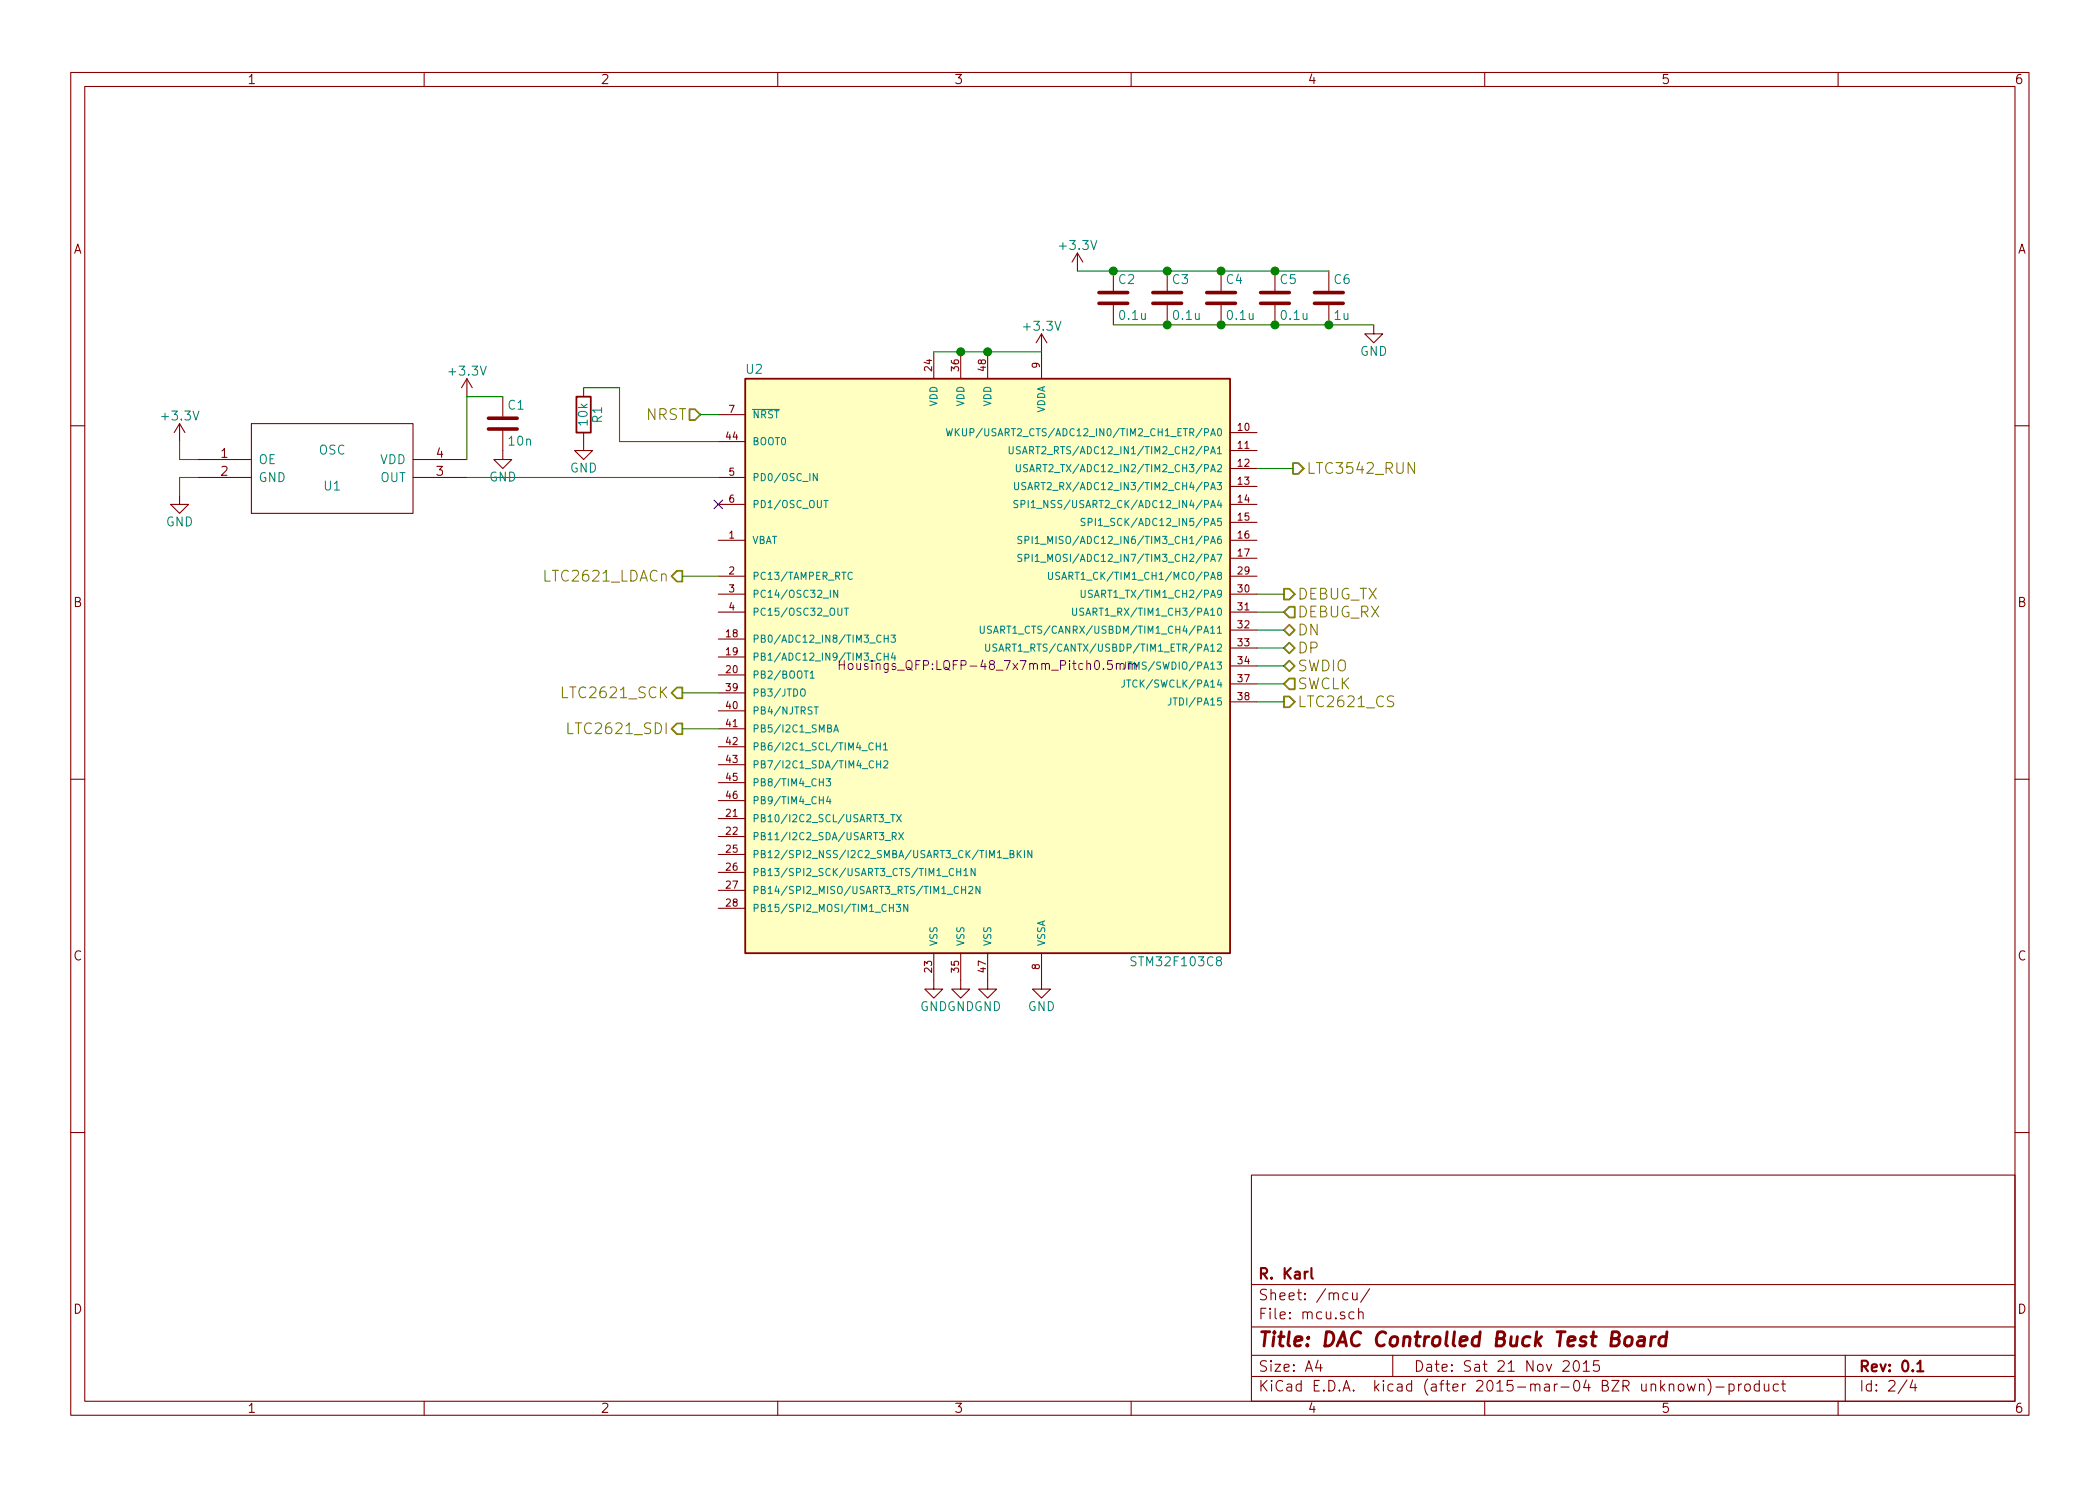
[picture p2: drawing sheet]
EESchema Schematic File Version 2
LIBS:power
LIBS:device
LIBS:transistors
LIBS:conn
LIBS:linear
LIBS:regul
LIBS:74xx
LIBS:cmos4000
LIBS:adc-dac
LIBS:memory
LIBS:xilinx
LIBS:special
LIBS:microcontrollers
LIBS:dsp
LIBS:microchip
LIBS:analog_switches
LIBS:motorola
LIBS:texas
LIBS:intel
LIBS:audio
LIBS:interface
LIBS:digital-audio
LIBS:philips
LIBS:display
LIBS:cypress
LIBS:siliconi
LIBS:opto
LIBS:atmel
LIBS:contrib
LIBS:valves
LIBS:bce
LIBS:stm32
LIBS:digital-buck-cache
EELAYER 25 0
EELAYER END
$Descr A4 11693 8268
encoding utf-8
Sheet 2 4
Title "DAC Controlled Buck Test Board"
Date "Sat 21 Nov 2015"
Rev "0.1"
Comp "R. Karl"
Comment1 ""
Comment2 ""
Comment3 ""
Comment4 ""
$EndDescr
$Comp
L STM32F103C8 U2
U 1 1
P 5500 3700
F 0 "U2" H 4200 5350 50  0000 C CNN
F 1 "STM32F103C8" H 6550 2050 50  0000 C CNN
F 2 "Housings_QFP:LQFP-48_7x7mm_Pitch0.5mm" H 5500 3700 50  0000 C CNN
F 3 "" H 5500 3700 60  0000 C CNN
	1    5500 3700
	1    0    0    -1  
$EndComp
$Comp
L C C2
U 1 1
P 6200 1650
F 0 "C2" H 6225 1750 50  0000 L CNN
F 1 "0.1u" H 6225 1550 50  0000 L CNN
F 2 "Capacitors_SMD:C_0402" H 6238 1500 30  0001 C CNN
F 3 "" H 6200 1650 60  0000 C CNN
	1    6200 1650
	1    0    0    -1  
$EndComp
$Comp
L C C3
U 1 1
P 6500 1650
F 0 "C3" H 6525 1750 50  0000 L CNN
F 1 "0.1u" H 6525 1550 50  0000 L CNN
F 2 "Capacitors_SMD:C_0402" H 6538 1500 30  0001 C CNN
F 3 "" H 6500 1650 60  0000 C CNN
	1    6500 1650
	1    0    0    -1  
$EndComp
$Comp
L C C4
U 1 1
P 6800 1650
F 0 "C4" H 6825 1750 50  0000 L CNN
F 1 "0.1u" H 6825 1550 50  0000 L CNN
F 2 "Capacitors_SMD:C_0402" H 6838 1500 30  0001 C CNN
F 3 "" H 6800 1650 60  0000 C CNN
	1    6800 1650
	1    0    0    -1  
$EndComp
$Comp
L C C5
U 1 1
P 7100 1650
F 0 "C5" H 7125 1750 50  0000 L CNN
F 1 "0.1u" H 7125 1550 50  0000 L CNN
F 2 "Capacitors_SMD:C_0402" H 7138 1500 30  0001 C CNN
F 3 "" H 7100 1650 60  0000 C CNN
	1    7100 1650
	1    0    0    -1  
$EndComp
$Comp
L C C6
U 1 1
P 7400 1650
F 0 "C6" H 7425 1750 50  0000 L CNN
F 1 "1u" H 7425 1550 50  0000 L CNN
F 2 "Capacitors_SMD:C_0402" H 7438 1500 30  0001 C CNN
F 3 "" H 7400 1650 60  0000 C CNN
	1    7400 1650
	1    0    0    -1  
$EndComp
Wire Wire Line
	6000 1500 7400 1500
Connection ~ 6500 1500
Connection ~ 6800 1500
Connection ~ 7100 1500
Wire Wire Line
	6200 1800 7650 1800
Connection ~ 7100 1800
Connection ~ 6500 1800
Connection ~ 6800 1800
$Comp
L +3.3V #PWR013
U 1 1
P 6000 1500
F 0 "#PWR013" H 6000 1350 50  0001 C CNN
F 1 "+3.3V" H 6000 1640 50  0000 C CNN
F 2 "" H 6000 1500 60  0000 C CNN
F 3 "" H 6000 1500 60  0000 C CNN
	1    6000 1500
	1    0    0    -1  
$EndComp
$Comp
L GND #PWR014
U 1 1
P 7650 1800
F 0 "#PWR014" H 7650 1550 50  0001 C CNN
F 1 "GND" H 7650 1650 50  0000 C CNN
F 2 "" H 7650 1800 60  0000 C CNN
F 3 "" H 7650 1800 60  0000 C CNN
	1    7650 1800
	1    0    0    -1  
$EndComp
Connection ~ 6200 1500
Connection ~ 7400 1800
$Comp
L +3.3V #PWR015
U 1 1
P 5800 1950
F 0 "#PWR015" H 5800 1800 50  0001 C CNN
F 1 "+3.3V" H 5800 2090 50  0000 C CNN
F 2 "" H 5800 1950 60  0000 C CNN
F 3 "" H 5800 1950 60  0000 C CNN
	1    5800 1950
	1    0    0    -1  
$EndComp
Wire Wire Line
	5200 1950 5800 1950
Connection ~ 5500 1950
Connection ~ 5350 1950
$Comp
L R R1
U 1 1
P 3250 2300
F 0 "R1" V 3330 2300 50  0000 C CNN
F 1 "10k" V 3250 2300 50  0000 C CNN
F 2 "Resistors_SMD:R_0402" V 3180 2300 30  0001 C CNN
F 3 "" H 3250 2300 30  0000 C CNN
	1    3250 2300
	1    0    0    -1  
$EndComp
$Comp
L OSC U1
U 1 1
P 1850 2600
F 0 "U1" H 1850 2500 50  0000 C CNN
F 1 "OSC" H 1850 2700 50  0000 C CNN
F 2 "bce:SIOSC" H 1850 2400 50  0001 C CNN
F 3 "DOCUMENTATION" H 1850 2800 50  0001 C CNN
	1    1850 2600
	1    0    0    -1  
$EndComp
Wire Wire Line
	2600 2650 4000 2650
$Comp
L GND #PWR016
U 1 1
P 3250 2450
F 0 "#PWR016" H 3250 2200 50  0001 C CNN
F 1 "GND" H 3250 2300 50  0000 C CNN
F 2 "" H 3250 2450 60  0000 C CNN
F 3 "" H 3250 2450 60  0000 C CNN
	1    3250 2450
	1    0    0    -1  
$EndComp
$Comp
L +3.3V #PWR017
U 1 1
P 2600 2200
F 0 "#PWR017" H 2600 2050 50  0001 C CNN
F 1 "+3.3V" H 2600 2340 50  0000 C CNN
F 2 "" H 2600 2200 60  0000 C CNN
F 3 "" H 2600 2200 60  0000 C CNN
	1    2600 2200
	1    0    0    -1  
$EndComp
$Comp
L C C1
U 1 1
P 2800 2350
F 0 "C1" H 2825 2450 50  0000 L CNN
F 1 "10n" H 2825 2250 50  0000 L CNN
F 2 "Capacitors_SMD:C_0402" H 2838 2200 30  0001 C CNN
F 3 "" H 2800 2350 60  0000 C CNN
	1    2800 2350
	1    0    0    -1  
$EndComp
Wire Wire Line
	2600 2200 2800 2200
Wire Wire Line
	2600 2200 2600 2550
$Comp
L GND #PWR018
U 1 1
P 2800 2500
F 0 "#PWR018" H 2800 2250 50  0001 C CNN
F 1 "GND" H 2800 2350 50  0000 C CNN
F 2 "" H 2800 2500 60  0000 C CNN
F 3 "" H 2800 2500 60  0000 C CNN
	1    2800 2500
	1    0    0    -1  
$EndComp
$Comp
L +3.3V #PWR019
U 1 1
P 1000 2450
F 0 "#PWR019" H 1000 2300 50  0001 C CNN
F 1 "+3.3V" H 1000 2590 50  0000 C CNN
F 2 "" H 1000 2450 60  0000 C CNN
F 3 "" H 1000 2450 60  0000 C CNN
	1    1000 2450
	1    0    0    -1  
$EndComp
$Comp
L GND #PWR020
U 1 1
P 1000 2750
F 0 "#PWR020" H 1000 2500 50  0001 C CNN
F 1 "GND" H 1000 2600 50  0000 C CNN
F 2 "" H 1000 2750 60  0000 C CNN
F 3 "" H 1000 2750 60  0000 C CNN
	1    1000 2750
	1    0    0    -1  
$EndComp
Wire Wire Line
	1000 2750 1000 2650
Wire Wire Line
	1000 2650 1100 2650
Wire Wire Line
	1000 2450 1000 2550
Wire Wire Line
	1000 2550 1100 2550
Wire Wire Line
	3250 2150 3450 2150
Wire Wire Line
	3450 2150 3450 2450
Wire Wire Line
	3450 2450 4000 2450
Text HLabel 3900 2300 0    60   Input ~ 0
NRST
Wire Wire Line
	3900 2300 4000 2300
NoConn ~ 4000 2800
Text HLabel 7150 3700 2    60   BiDi ~ 0
SWDIO
Wire Wire Line
	7150 3700 7000 3700
Text HLabel 7150 3800 2    60   Input ~ 0
SWCLK
Wire Wire Line
	7150 3800 7000 3800
Text HLabel 7150 3600 2    60   BiDi ~ 0
DP
Text HLabel 7150 3500 2    60   BiDi ~ 0
DN
Wire Wire Line
	7150 3500 7000 3500
Wire Wire Line
	7000 3600 7150 3600
$Comp
L GND #PWR021
U 1 1
P 5800 5450
F 0 "#PWR021" H 5800 5200 50  0001 C CNN
F 1 "GND" H 5800 5300 50  0000 C CNN
F 2 "" H 5800 5450 60  0000 C CNN
F 3 "" H 5800 5450 60  0000 C CNN
	1    5800 5450
	1    0    0    -1  
$EndComp
$Comp
L GND #PWR022
U 1 1
P 5500 5450
F 0 "#PWR022" H 5500 5200 50  0001 C CNN
F 1 "GND" H 5500 5300 50  0000 C CNN
F 2 "" H 5500 5450 60  0000 C CNN
F 3 "" H 5500 5450 60  0000 C CNN
	1    5500 5450
	1    0    0    -1  
$EndComp
$Comp
L GND #PWR023
U 1 1
P 5350 5450
F 0 "#PWR023" H 5350 5200 50  0001 C CNN
F 1 "GND" H 5350 5300 50  0000 C CNN
F 2 "" H 5350 5450 60  0000 C CNN
F 3 "" H 5350 5450 60  0000 C CNN
	1    5350 5450
	1    0    0    -1  
$EndComp
$Comp
L GND #PWR024
U 1 1
P 5200 5450
F 0 "#PWR024" H 5200 5200 50  0001 C CNN
F 1 "GND" H 5200 5300 50  0000 C CNN
F 2 "" H 5200 5450 60  0000 C CNN
F 3 "" H 5200 5450 60  0000 C CNN
	1    5200 5450
	1    0    0    -1  
$EndComp
Text HLabel 7200 2600 2    60   Output ~ 0
LTC3542_RUN
Wire Wire Line
	7200 2600 7000 2600
Text HLabel 7150 3900 2    60   Output ~ 0
LTC2621_CS
Wire Wire Line
	7150 3900 7000 3900
Text HLabel 3800 3850 0    60   Output ~ 0
LTC2621_SCK
Text HLabel 3800 4050 0    60   Output ~ 0
LTC2621_SDI
Wire Wire Line
	3800 4050 4000 4050
Wire Wire Line
	3800 3850 4000 3850
Text HLabel 3800 3200 0    60   Output ~ 0
LTC2621_LDACn
Wire Wire Line
	3800 3200 4000 3200
Text HLabel 7150 3400 2    60   Input ~ 0
DEBUG_RX
Text HLabel 7150 3300 2    60   Output ~ 0
DEBUG_TX
Wire Wire Line
	7000 3300 7150 3300
Wire Wire Line
	7000 3400 7150 3400
$EndSCHEMATC
